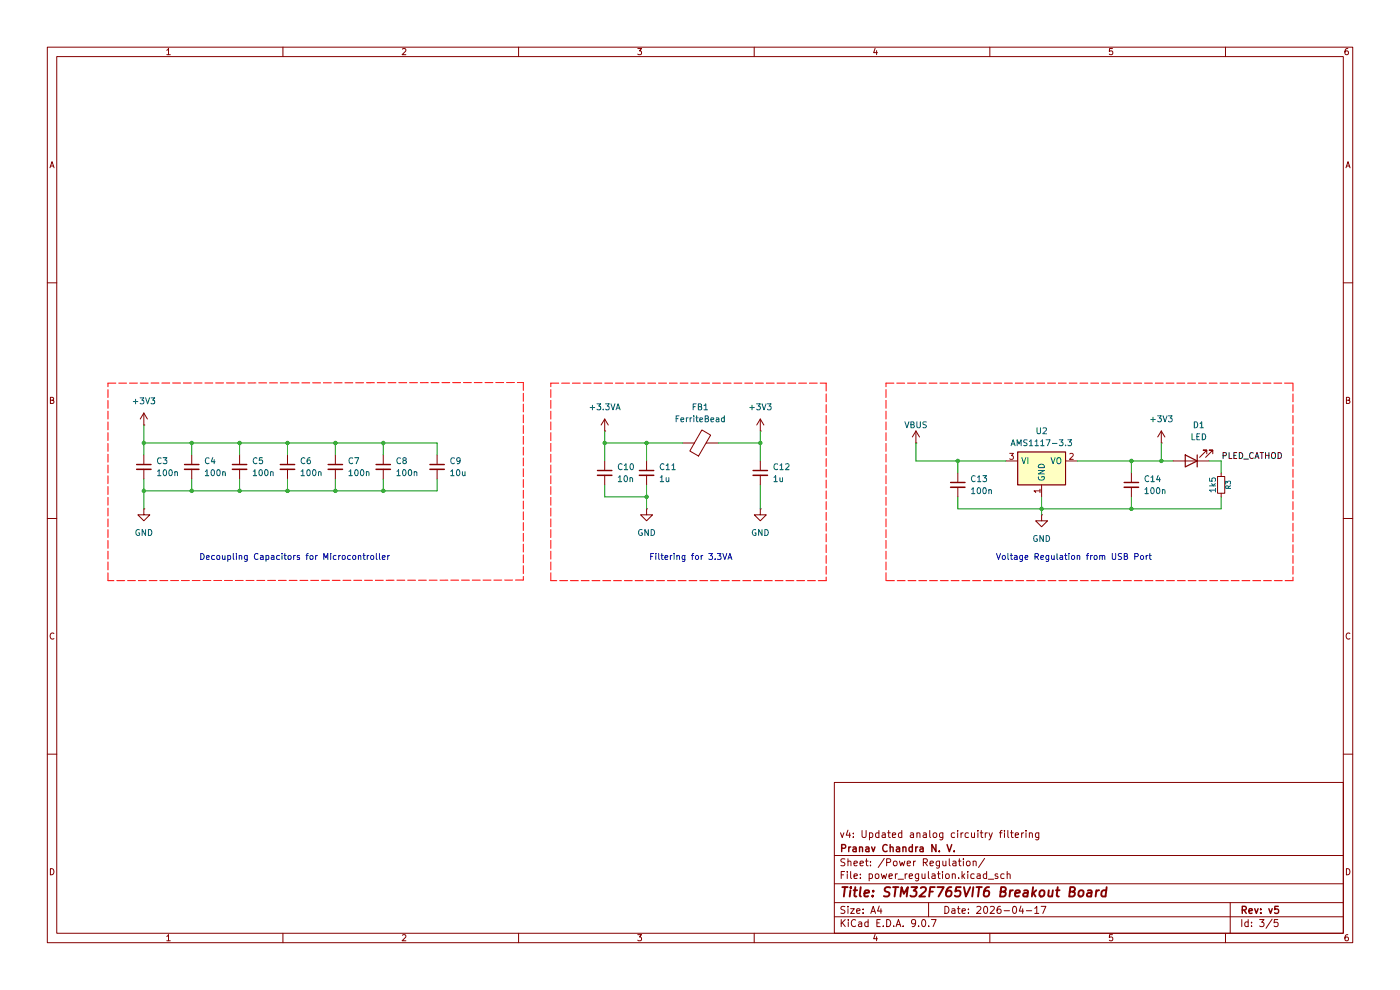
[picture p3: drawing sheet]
(kicad_sch
 (version 20250114)
 (generator "eeschema")
 (generator_version "9.0")
 (paper "A4")
 (title_block
  (title "STM32F765VIT6 Breakout Board")
  (date "2026-04-17")
  (rev "v5")
  (company "Pranav Chandra N. V.")
  (comment 1 "v4: Updated analog circuitry filtering"))
 (lib_symbols
  (symbol "Device:C_Small"
   (pin_numbers (hide yes))
   (pin_names
    (offset 0.254) (hide yes)) (exclude_from_sim no) (in_bom yes) (on_board yes)
   (property "Reference" "C" (at 0.254 1.778 0) (effects (font (size 1.27 1.27)) (justify left)))
   (property "Value" "C_Small" (at 0.254 -2.032 0) (effects (font (size 1.27 1.27)) (justify left)))
   (property "Footprint" "" (at 0 0 0) (effects (font (size 1.27 1.27)) (hide yes)))
   (property "Datasheet" "~" (at 0 0 0) (effects (font (size 1.27 1.27)) (hide yes)))
   (property "Description" "Unpolarized capacitor, small symbol" (at 0 0 0) (effects (font (size 1.27 1.27)) (hide yes)))
   (symbol "C_Small_0_1"
    (polyline (pts (xy -1.524 0.508) (xy 1.524 0.508)) (stroke (width 0.3048) (type default)) (fill (type none)))
    (polyline (pts (xy -1.524 -0.508) (xy 1.524 -0.508)) (stroke (width 0.3302) (type default)) (fill (type none))))
   (symbol "C_Small_1_1"
    (pin passive line (at 0 2.54 270) (length 2.032) (name "~" (effects (font (size 1.27 1.27)))) (number "1" (effects (font (size 1.27 1.27)))))
    (pin passive line (at 0 -2.54 90) (length 2.032) (name "~" (effects (font (size 1.27 1.27)))) (number "2" (effects (font (size 1.27 1.27))))))
   (embedded_fonts no))
  (symbol "Device:FerriteBead"
   (pin_numbers (hide yes))
   (pin_names
    (offset 0)) (exclude_from_sim no) (in_bom yes) (on_board yes)
   (property "Reference" "FB" (at -3.81 0.635 90) (effects (font (size 1.27 1.27))))
   (property "Value" "FerriteBead" (at 3.81 0 90) (effects (font (size 1.27 1.27))))
   (property "Footprint" "" (at -1.778 0 90) (effects (font (size 1.27 1.27)) (hide yes)))
   (property "Datasheet" "~" (at 0 0 0) (effects (font (size 1.27 1.27)) (hide yes)))
   (property "Description" "Ferrite bead" (at 0 0 0) (effects (font (size 1.27 1.27)) (hide yes)))
   (symbol "FerriteBead_0_1"
    (polyline (pts (xy -2.7686 0.4064) (xy -1.7018 2.2606) (xy 2.7686 -0.3048) (xy 1.6764 -2.159) (xy -2.7686 0.4064)) (stroke (width 0) (type default)) (fill (type none)))
    (polyline (pts (xy 0 1.27) (xy 0 1.2954)) (stroke (width 0) (type default)) (fill (type none)))
    (polyline (pts (xy 0 -1.27) (xy 0 -1.2192)) (stroke (width 0) (type default)) (fill (type none))))
   (symbol "FerriteBead_1_1"
    (pin passive line (at 0 3.81 270) (length 2.54) (name "~" (effects (font (size 1.27 1.27)))) (number "1" (effects (font (size 1.27 1.27)))))
    (pin passive line (at 0 -3.81 90) (length 2.54) (name "~" (effects (font (size 1.27 1.27)))) (number "2" (effects (font (size 1.27 1.27))))))
   (embedded_fonts no))
  (symbol "Device:LED"
   (pin_numbers (hide yes))
   (pin_names
    (offset 1.016) (hide yes)) (exclude_from_sim no) (in_bom yes) (on_board yes)
   (property "Reference" "D" (at 0 2.54 0) (effects (font (size 1.27 1.27))))
   (property "Value" "LED" (at 0 -2.54 0) (effects (font (size 1.27 1.27))))
   (property "Footprint" "" (at 0 0 0) (effects (font (size 1.27 1.27)) (hide yes)))
   (property "Datasheet" "~" (at 0 0 0) (effects (font (size 1.27 1.27)) (hide yes)))
   (property "Description" "Light emitting diode" (at 0 0 0) (effects (font (size 1.27 1.27)) (hide yes)))
   (property "Sim.Pins" "1=K 2=A" (at 0 0 0) (effects (font (size 1.27 1.27)) (hide yes)))
   (symbol "LED_0_1"
    (polyline (pts (xy -3.048 -0.762) (xy -4.572 -2.286) (xy -3.81 -2.286) (xy -4.572 -2.286) (xy -4.572 -1.524)) (stroke (width 0) (type default)) (fill (type none)))
    (polyline (pts (xy -1.778 -0.762) (xy -3.302 -2.286) (xy -2.54 -2.286) (xy -3.302 -2.286) (xy -3.302 -1.524)) (stroke (width 0) (type default)) (fill (type none)))
    (polyline (pts (xy -1.27 0) (xy 1.27 0)) (stroke (width 0) (type default)) (fill (type none)))
    (polyline (pts (xy -1.27 -1.27) (xy -1.27 1.27)) (stroke (width 0.254) (type default)) (fill (type none)))
    (polyline (pts (xy 1.27 -1.27) (xy 1.27 1.27) (xy -1.27 0) (xy 1.27 -1.27)) (stroke (width 0.254) (type default)) (fill (type none))))
   (symbol "LED_1_1"
    (pin passive line (at -3.81 0 0) (length 2.54) (name "K" (effects (font (size 1.27 1.27)))) (number "1" (effects (font (size 1.27 1.27)))))
    (pin passive line (at 3.81 0 180) (length 2.54) (name "A" (effects (font (size 1.27 1.27)))) (number "2" (effects (font (size 1.27 1.27))))))
   (embedded_fonts no))
  (symbol "Device:R_Small"
   (pin_numbers (hide yes))
   (pin_names
    (offset 0.254) (hide yes)) (exclude_from_sim no) (in_bom yes) (on_board yes)
   (property "Reference" "R" (at 0 0 90) (effects (font (size 1.016 1.016))))
   (property "Value" "R_Small" (at 1.778 0 90) (effects (font (size 1.27 1.27))))
   (property "Footprint" "" (at 0 0 0) (effects (font (size 1.27 1.27)) (hide yes)))
   (property "Datasheet" "~" (at 0 0 0) (effects (font (size 1.27 1.27)) (hide yes)))
   (property "Description" "Resistor, small symbol" (at 0 0 0) (effects (font (size 1.27 1.27)) (hide yes)))
   (symbol "R_Small_0_1"
    (rectangle (start -0.762 1.778) (end 0.762 -1.778) (stroke (width 0.2032) (type default)) (fill (type none))))
   (symbol "R_Small_1_1"
    (pin passive line (at 0 2.54 270) (length 0.762) (name "~" (effects (font (size 1.27 1.27)))) (number "1" (effects (font (size 1.27 1.27)))))
    (pin passive line (at 0 -2.54 90) (length 0.762) (name "~" (effects (font (size 1.27 1.27)))) (number "2" (effects (font (size 1.27 1.27))))))
   (embedded_fonts no))
  (symbol "Regulator_Linear:AMS1117-3.3" (exclude_from_sim no) (in_bom yes) (on_board yes)
   (property "Reference" "U" (at -3.81 3.175 0) (effects (font (size 1.27 1.27))))
   (property "Value" "AMS1117-3.3" (at 0 3.175 0) (effects (font (size 1.27 1.27)) (justify left)))
   (property "Footprint" "Package_TO_SOT_SMD:SOT-223-3_TabPin2" (at 0 5.08 0) (effects (font (size 1.27 1.27)) (hide yes)))
   (property "Datasheet" "http://www.advanced-monolithic.com/pdf/ds1117.pdf" (at 2.54 -6.35 0) (effects (font (size 1.27 1.27)) (hide yes)))
   (property "Description" "1A Low Dropout regulator, positive, 3.3V fixed output, SOT-223" (at 0 0 0) (effects (font (size 1.27 1.27)) (hide yes)))
   (symbol "AMS1117-3.3_0_1"
    (rectangle (start -5.08 -5.08) (end 5.08 1.905) (stroke (width 0.254) (type default)) (fill (type background))))
   (symbol "AMS1117-3.3_1_1"
    (pin power_in line (at -7.62 0 0) (length 2.54) (name "VI" (effects (font (size 1.27 1.27)))) (number "3" (effects (font (size 1.27 1.27)))))
    (pin power_in line (at 0 -7.62 90) (length 2.54) (name "GND" (effects (font (size 1.27 1.27)))) (number "1" (effects (font (size 1.27 1.27)))))
    (pin power_out line (at 7.62 0 180) (length 2.54) (name "VO" (effects (font (size 1.27 1.27)))) (number "2" (effects (font (size 1.27 1.27))))))
   (embedded_fonts no))
  (symbol "power:+3.3VA"
   (power)
   (pin_numbers (hide yes))
   (pin_names
    (offset 0) (hide yes)) (exclude_from_sim no) (in_bom yes) (on_board yes)
   (property "Reference" "#PWR" (at 0 -3.81 0) (effects (font (size 1.27 1.27)) (hide yes)))
   (property "Value" "+3.3VA" (at 0 3.556 0) (effects (font (size 1.27 1.27))))
   (property "Footprint" "" (at 0 0 0) (effects (font (size 1.27 1.27)) (hide yes)))
   (property "Datasheet" "" (at 0 0 0) (effects (font (size 1.27 1.27)) (hide yes)))
   (property "Description" "Power symbol creates a global label with name \"+3.3VA\"" (at 0 0 0) (effects (font (size 1.27 1.27)) (hide yes)))
   (symbol "+3.3VA_0_1"
    (polyline (pts (xy -0.762 1.27) (xy 0 2.54)) (stroke (width 0) (type default)) (fill (type none)))
    (polyline (pts (xy 0 2.54) (xy 0.762 1.27)) (stroke (width 0) (type default)) (fill (type none)))
    (polyline (pts (xy 0 0) (xy 0 2.54)) (stroke (width 0) (type default)) (fill (type none))))
   (symbol "+3.3VA_1_1"
    (pin power_in line (at 0 0 90) (length 0) (name "~" (effects (font (size 1.27 1.27)))) (number "1" (effects (font (size 1.27 1.27))))))
   (embedded_fonts no))
  (symbol "power:+3V3"
   (power)
   (pin_numbers (hide yes))
   (pin_names
    (offset 0) (hide yes)) (exclude_from_sim no) (in_bom yes) (on_board yes)
   (property "Reference" "#PWR" (at 0 -3.81 0) (effects (font (size 1.27 1.27)) (hide yes)))
   (property "Value" "+3V3" (at 0 3.556 0) (effects (font (size 1.27 1.27))))
   (property "Footprint" "" (at 0 0 0) (effects (font (size 1.27 1.27)) (hide yes)))
   (property "Datasheet" "" (at 0 0 0) (effects (font (size 1.27 1.27)) (hide yes)))
   (property "Description" "Power symbol creates a global label with name \"+3V3\"" (at 0 0 0) (effects (font (size 1.27 1.27)) (hide yes)))
   (symbol "+3V3_0_1"
    (polyline (pts (xy -0.762 1.27) (xy 0 2.54)) (stroke (width 0) (type default)) (fill (type none)))
    (polyline (pts (xy 0 2.54) (xy 0.762 1.27)) (stroke (width 0) (type default)) (fill (type none)))
    (polyline (pts (xy 0 0) (xy 0 2.54)) (stroke (width 0) (type default)) (fill (type none))))
   (symbol "+3V3_1_1"
    (pin power_in line (at 0 0 90) (length 0) (name "~" (effects (font (size 1.27 1.27)))) (number "1" (effects (font (size 1.27 1.27))))))
   (embedded_fonts no))
  (symbol "power:GND"
   (power)
   (pin_numbers (hide yes))
   (pin_names
    (offset 0) (hide yes)) (exclude_from_sim no) (in_bom yes) (on_board yes)
   (property "Reference" "#PWR" (at 0 -6.35 0) (effects (font (size 1.27 1.27)) (hide yes)))
   (property "Value" "GND" (at 0 -3.81 0) (effects (font (size 1.27 1.27))))
   (property "Footprint" "" (at 0 0 0) (effects (font (size 1.27 1.27)) (hide yes)))
   (property "Datasheet" "" (at 0 0 0) (effects (font (size 1.27 1.27)) (hide yes)))
   (property "Description" "Power symbol creates a global label with name \"GND\" , ground" (at 0 0 0) (effects (font (size 1.27 1.27)) (hide yes)))
   (symbol "GND_0_1"
    (polyline (pts (xy 0 0) (xy 0 -1.27) (xy 1.27 -1.27) (xy 0 -2.54) (xy -1.27 -1.27) (xy 0 -1.27)) (stroke (width 0) (type default)) (fill (type none))))
   (symbol "GND_1_1"
    (pin power_in line (at 0 0 270) (length 0) (name "~" (effects (font (size 1.27 1.27)))) (number "1" (effects (font (size 1.27 1.27))))))
   (embedded_fonts no))
  (symbol "power:VBUS"
   (power)
   (pin_numbers (hide yes))
   (pin_names
    (offset 0) (hide yes)) (exclude_from_sim no) (in_bom yes) (on_board yes)
   (property "Reference" "#PWR" (at 0 -3.81 0) (effects (font (size 1.27 1.27)) (hide yes)))
   (property "Value" "VBUS" (at 0 3.556 0) (effects (font (size 1.27 1.27))))
   (property "Footprint" "" (at 0 0 0) (effects (font (size 1.27 1.27)) (hide yes)))
   (property "Datasheet" "" (at 0 0 0) (effects (font (size 1.27 1.27)) (hide yes)))
   (property "Description" "Power symbol creates a global label with name \"VBUS\"" (at 0 0 0) (effects (font (size 1.27 1.27)) (hide yes)))
   (symbol "VBUS_0_1"
    (polyline (pts (xy -0.762 1.27) (xy 0 2.54)) (stroke (width 0) (type default)) (fill (type none)))
    (polyline (pts (xy 0 2.54) (xy 0.762 1.27)) (stroke (width 0) (type default)) (fill (type none)))
    (polyline (pts (xy 0 0) (xy 0 2.54)) (stroke (width 0) (type default)) (fill (type none))))
   (symbol "VBUS_1_1"
    (pin power_in line (at 0 0 90) (length 0) (name "~" (effects (font (size 1.27 1.27)))) (number "1" (effects (font (size 1.27 1.27))))))
   (embedded_fonts no)))
 (text "Filtering for 3.3VA"
  (exclude_from_sim no)
  (at 146.558 118.364 0)
  (effects (font (size 1.27 1.27))))
 (text "Voltage Regulation from USB Port"
  (exclude_from_sim no)
  (at 227.838 118.364 0)
  (effects (font (size 1.27 1.27))))
 (text "Decoupling Capacitors for Microcontroller"
  (exclude_from_sim no)
  (at 62.484 118.364 0)
  (effects (font (size 1.27 1.27))))
 (junction
  (at 50.8 104.14)
  (diameter 0)
  (color 0 0 0 0))
 (junction
  (at 50.8 93.98)
  (diameter 0)
  (color 0 0 0 0))
 (junction
  (at 71.12 104.14)
  (diameter 0)
  (color 0 0 0 0))
 (junction
  (at 40.64 93.98)
  (diameter 0)
  (color 0 0 0 0))
 (junction
  (at 246.38 97.79)
  (diameter 0)
  (color 0 0 0 0))
 (junction
  (at 220.98 107.95)
  (diameter 0)
  (color 0 0 0 0))
 (junction
  (at 137.16 93.98)
  (diameter 0)
  (color 0 0 0 0))
 (junction
  (at 203.2 97.79)
  (diameter 0)
  (color 0 0 0 0))
 (junction
  (at 60.96 104.14)
  (diameter 0)
  (color 0 0 0 0))
 (junction
  (at 30.48 93.98)
  (diameter 0)
  (color 0 0 0 0))
 (junction
  (at 40.64 104.14)
  (diameter 0)
  (color 0 0 0 0))
 (junction
  (at 71.12 93.98)
  (diameter 0)
  (color 0 0 0 0))
 (junction
  (at 81.28 93.98)
  (diameter 0)
  (color 0 0 0 0))
 (junction
  (at 240.03 97.79)
  (diameter 0)
  (color 0 0 0 0))
 (junction
  (at 137.16 105.41)
  (diameter 0)
  (color 0 0 0 0))
 (junction
  (at 30.48 104.14)
  (diameter 0)
  (color 0 0 0 0))
 (junction
  (at 161.29 93.98)
  (diameter 0)
  (color 0 0 0 0))
 (junction
  (at 128.27 93.98)
  (diameter 0)
  (color 0 0 0 0))
 (junction
  (at 81.28 104.14)
  (diameter 0)
  (color 0 0 0 0))
 (junction
  (at 60.96 93.98)
  (diameter 0)
  (color 0 0 0 0))
 (junction
  (at 240.03 107.95)
  (diameter 0)
  (color 0 0 0 0))
 (wire
  (pts (xy 137.16 105.41) (xy 137.16 102.87))
  (stroke (width 0) (type default)))
 (wire
  (pts (xy 128.27 93.98) (xy 137.16 93.98))
  (stroke (width 0) (type default)))
 (wire
  (pts (xy 71.12 93.98) (xy 71.12 96.52))
  (stroke (width 0) (type default)))
 (wire
  (pts (xy 259.08 107.95) (xy 240.03 107.95))
  (stroke (width 0) (type default)))
 (wire
  (pts (xy 128.27 97.79) (xy 128.27 93.98))
  (stroke (width 0) (type default)))
 (wire
  (pts (xy 220.98 107.95) (xy 220.98 109.22))
  (stroke (width 0) (type default)))
 (wire
  (pts (xy 40.64 101.6) (xy 40.64 104.14))
  (stroke (width 0) (type default)))
 (wire
  (pts (xy 203.2 97.79) (xy 213.36 97.79))
  (stroke (width 0) (type default)))
 (wire
  (pts (xy 50.8 101.6) (xy 50.8 104.14))
  (stroke (width 0) (type default)))
 (wire
  (pts (xy 152.4 93.98) (xy 161.29 93.98))
  (stroke (width 0) (type default)))
 (wire
  (pts (xy 60.96 101.6) (xy 60.96 104.14))
  (stroke (width 0) (type default)))
 (wire
  (pts (xy 220.98 107.95) (xy 240.03 107.95))
  (stroke (width 0) (type default)))
 (wire
  (pts (xy 81.28 104.14) (xy 92.71 104.14))
  (stroke (width 0) (type default)))
 (wire
  (pts (xy 40.64 93.98) (xy 50.8 93.98))
  (stroke (width 0) (type default)))
 (wire
  (pts (xy 240.03 97.79) (xy 240.03 100.33))
  (stroke (width 0) (type default)))
 (wire
  (pts (xy 259.08 105.41) (xy 259.08 107.95))
  (stroke (width 0) (type default)))
 (wire
  (pts (xy 194.31 93.98) (xy 194.31 97.79))
  (stroke (width 0) (type default)))
 (wire
  (pts (xy 161.29 102.87) (xy 161.29 107.95))
  (stroke (width 0) (type default)))
 (wire
  (pts (xy 246.38 97.79) (xy 248.92 97.79))
  (stroke (width 0) (type default)))
 (wire
  (pts (xy 246.38 93.98) (xy 246.38 97.79))
  (stroke (width 0) (type default)))
 (wire
  (pts (xy 60.96 93.98) (xy 71.12 93.98))
  (stroke (width 0) (type default)))
 (wire
  (pts (xy 71.12 93.98) (xy 81.28 93.98))
  (stroke (width 0) (type default)))
 (wire
  (pts (xy 137.16 93.98) (xy 137.16 97.79))
  (stroke (width 0) (type default)))
 (wire
  (pts (xy 161.29 91.44) (xy 161.29 93.98))
  (stroke (width 0) (type default)))
 (wire
  (pts (xy 71.12 104.14) (xy 81.28 104.14))
  (stroke (width 0) (type default)))
 (wire
  (pts (xy 259.08 97.79) (xy 259.08 100.33))
  (stroke (width 0) (type default)))
 (wire
  (pts (xy 81.28 93.98) (xy 92.71 93.98))
  (stroke (width 0) (type default)))
 (wire
  (pts (xy 240.03 97.79) (xy 228.6 97.79))
  (stroke (width 0) (type default)))
 (wire
  (pts (xy 30.48 93.98) (xy 30.48 96.52))
  (stroke (width 0) (type default)))
 (wire
  (pts (xy 128.27 105.41) (xy 137.16 105.41))
  (stroke (width 0) (type default)))
 (wire
  (pts (xy 81.28 93.98) (xy 81.28 96.52))
  (stroke (width 0) (type default)))
 (wire
  (pts (xy 128.27 91.44) (xy 128.27 93.98))
  (stroke (width 0) (type default)))
 (wire
  (pts (xy 128.27 102.87) (xy 128.27 105.41))
  (stroke (width 0) (type default)))
 (wire
  (pts (xy 256.54 97.79) (xy 259.08 97.79))
  (stroke (width 0) (type default)))
 (wire
  (pts (xy 40.64 104.14) (xy 50.8 104.14))
  (stroke (width 0) (type default)))
 (wire
  (pts (xy 50.8 93.98) (xy 50.8 96.52))
  (stroke (width 0) (type default)))
 (wire
  (pts (xy 81.28 101.6) (xy 81.28 104.14))
  (stroke (width 0) (type default)))
 (wire
  (pts (xy 137.16 105.41) (xy 137.16 107.95))
  (stroke (width 0) (type default)))
 (wire
  (pts (xy 30.48 104.14) (xy 30.48 107.95))
  (stroke (width 0) (type default)))
 (wire
  (pts (xy 60.96 93.98) (xy 60.96 96.52))
  (stroke (width 0) (type default)))
 (wire
  (pts (xy 50.8 93.98) (xy 60.96 93.98))
  (stroke (width 0) (type default)))
 (wire
  (pts (xy 92.71 93.98) (xy 92.71 96.52))
  (stroke (width 0) (type default)))
 (wire
  (pts (xy 30.48 104.14) (xy 40.64 104.14))
  (stroke (width 0) (type default)))
 (wire
  (pts (xy 203.2 100.33) (xy 203.2 97.79))
  (stroke (width 0) (type default)))
 (wire
  (pts (xy 194.31 97.79) (xy 203.2 97.79))
  (stroke (width 0) (type default)))
 (wire
  (pts (xy 246.38 97.79) (xy 240.03 97.79))
  (stroke (width 0) (type default)))
 (wire
  (pts (xy 220.98 105.41) (xy 220.98 107.95))
  (stroke (width 0) (type default)))
 (wire
  (pts (xy 137.16 93.98) (xy 144.78 93.98))
  (stroke (width 0) (type default)))
 (wire
  (pts (xy 240.03 107.95) (xy 240.03 105.41))
  (stroke (width 0) (type default)))
 (wire
  (pts (xy 203.2 107.95) (xy 203.2 105.41))
  (stroke (width 0) (type default)))
 (wire
  (pts (xy 50.8 104.14) (xy 60.96 104.14))
  (stroke (width 0) (type default)))
 (wire
  (pts (xy 92.71 104.14) (xy 92.71 101.6))
  (stroke (width 0) (type default)))
 (wire
  (pts (xy 161.29 93.98) (xy 161.29 97.79))
  (stroke (width 0) (type default)))
 (wire
  (pts (xy 30.48 93.98) (xy 40.64 93.98))
  (stroke (width 0) (type default)))
 (wire
  (pts (xy 71.12 101.6) (xy 71.12 104.14))
  (stroke (width 0) (type default)))
 (wire
  (pts (xy 220.98 107.95) (xy 203.2 107.95))
  (stroke (width 0) (type default)))
 (wire
  (pts (xy 60.96 104.14) (xy 71.12 104.14))
  (stroke (width 0) (type default)))
 (wire
  (pts (xy 40.64 93.98) (xy 40.64 96.52))
  (stroke (width 0) (type default)))
 (wire
  (pts (xy 30.48 101.6) (xy 30.48 104.14))
  (stroke (width 0) (type default)))
 (wire
  (pts (xy 30.48 90.17) (xy 30.48 93.98))
  (stroke (width 0) (type default)))
 (label "PLED_CATHOD"
  (at 259.08 97.79 0)
  (effects (font (size 1.27 1.27)) (justify left bottom)))
 (rule_area
  (polyline (pts (xy 116.84 81.28) (xy 175.26 81.28) (xy 175.26 123.19) (xy 116.84 123.19)) (stroke (width 0) (type dash)) (fill (type none))))
 (rule_area
  (polyline (pts (xy 22.86 81.28) (xy 110.998 81.153) (xy 110.998 123.063) (xy 22.86 123.19)) (stroke (width 0) (type dash)) (fill (type none))))
 (rule_area
  (polyline (pts (xy 187.96 81.28) (xy 274.32 81.28) (xy 274.32 123.19) (xy 187.96 123.19)) (stroke (width 0) (type dash)) (fill (type none))))
 (symbol
  (lib_id "Device:C_Small")
  (at 137.16 100.33 0)
  (unit 1)
  (exclude_from_sim no)
  (in_bom yes)
  (on_board yes)
  (dnp no)
  (fields_autoplaced yes)
  (property "Reference" "C11" (at 139.7 99.0662 0) (effects (font (size 1.27 1.27)) (justify left)))
  (property "Value" "1u" (at 139.7 101.6062 0) (effects (font (size 1.27 1.27)) (justify left)))
  (property "Footprint" "Capacitor_SMD:C_0805_2012Metric_Pad1.18x1.45mm_HandSolder" (at 137.16 100.33 0) (effects (font (size 1.27 1.27)) (hide yes)))
  (property "Datasheet" "~" (at 137.16 100.33 0) (effects (font (size 1.27 1.27)) (hide yes)))
  (property "Description" "Unpolarized capacitor, small symbol" (at 137.16 100.33 0) (effects (font (size 1.27 1.27)) (hide yes)))
  (property "Robu SKU" "1089873" (at 137.16 100.33 0) (effects (font (size 1.27 1.27)) (hide yes)))
  (property "KLC_S3.3" "" (at 137.16 100.33 0) (effects (font (size 1.27 1.27)) (hide yes)))
  (property "KLC_S4.1" "" (at 137.16 100.33 0) (effects (font (size 1.27 1.27)) (hide yes)))
  (pin "1")
  (pin "2"))
 (symbol
  (lib_id "Device:C_Small")
  (at 30.48 99.06 0)
  (unit 1)
  (exclude_from_sim no)
  (in_bom yes)
  (on_board yes)
  (dnp no)
  (fields_autoplaced yes)
  (property "Reference" "C3" (at 33.02 97.7962 0) (effects (font (size 1.27 1.27)) (justify left)))
  (property "Value" "100n" (at 33.02 100.3362 0) (effects (font (size 1.27 1.27)) (justify left)))
  (property "Footprint" "Capacitor_SMD:C_0805_2012Metric_Pad1.18x1.45mm_HandSolder" (at 30.48 99.06 0) (effects (font (size 1.27 1.27)) (hide yes)))
  (property "Datasheet" "~" (at 30.48 99.06 0) (effects (font (size 1.27 1.27)) (hide yes)))
  (property "Description" "Unpolarized capacitor, small symbol" (at 30.48 99.06 0) (effects (font (size 1.27 1.27)) (hide yes)))
  (property "Robu SKU" "595344" (at 30.48 99.06 0) (effects (font (size 1.27 1.27)) (hide yes)))
  (property "KLC_S3.3" "" (at 30.48 99.06 0) (effects (font (size 1.27 1.27)) (hide yes)))
  (property "KLC_S4.1" "" (at 30.48 99.06 0) (effects (font (size 1.27 1.27)) (hide yes)))
  (pin "1")
  (pin "2"))
 (symbol
  (lib_id "power:GND")
  (at 161.29 107.95 0)
  (unit 1)
  (exclude_from_sim no)
  (in_bom yes)
  (on_board yes)
  (dnp no)
  (fields_autoplaced yes)
  (property "Reference" "#PWR016" (at 161.29 114.3 0) (effects (font (size 1.27 1.27)) (hide yes)))
  (property "Value" "GND" (at 161.29 113.03 0) (effects (font (size 1.27 1.27))))
  (property "Footprint" "" (at 161.29 107.95 0) (effects (font (size 1.27 1.27)) (hide yes)))
  (property "Datasheet" "" (at 161.29 107.95 0) (effects (font (size 1.27 1.27)) (hide yes)))
  (property "Description" "Power symbol creates a global label with name \"GND\" , ground" (at 161.29 107.95 0) (effects (font (size 1.27 1.27)) (hide yes)))
  (pin "1"))
 (symbol
  (lib_id "Device:C_Small")
  (at 71.12 99.06 0)
  (unit 1)
  (exclude_from_sim no)
  (in_bom yes)
  (on_board yes)
  (dnp no)
  (fields_autoplaced yes)
  (property "Reference" "C7" (at 73.66 97.7962 0) (effects (font (size 1.27 1.27)) (justify left)))
  (property "Value" "100n" (at 73.66 100.3362 0) (effects (font (size 1.27 1.27)) (justify left)))
  (property "Footprint" "Capacitor_SMD:C_0805_2012Metric_Pad1.18x1.45mm_HandSolder" (at 71.12 99.06 0) (effects (font (size 1.27 1.27)) (hide yes)))
  (property "Datasheet" "~" (at 71.12 99.06 0) (effects (font (size 1.27 1.27)) (hide yes)))
  (property "Description" "Unpolarized capacitor, small symbol" (at 71.12 99.06 0) (effects (font (size 1.27 1.27)) (hide yes)))
  (property "Robu SKU" "595344" (at 71.12 99.06 0) (effects (font (size 1.27 1.27)) (hide yes)))
  (property "KLC_S3.3" "" (at 71.12 99.06 0) (effects (font (size 1.27 1.27)) (hide yes)))
  (property "KLC_S4.1" "" (at 71.12 99.06 0) (effects (font (size 1.27 1.27)) (hide yes)))
  (pin "1")
  (pin "2"))
 (symbol
  (lib_id "power:+3V3")
  (at 246.38 93.98 0)
  (unit 1)
  (exclude_from_sim no)
  (in_bom yes)
  (on_board yes)
  (dnp no)
  (fields_autoplaced yes)
  (property "Reference" "#PWR013" (at 246.38 97.79 0) (effects (font (size 1.27 1.27)) (hide yes)))
  (property "Value" "+3V3" (at 246.38 88.9 0) (effects (font (size 1.27 1.27))))
  (property "Footprint" "" (at 246.38 93.98 0) (effects (font (size 1.27 1.27)) (hide yes)))
  (property "Datasheet" "" (at 246.38 93.98 0) (effects (font (size 1.27 1.27)) (hide yes)))
  (property "Description" "Power symbol creates a global label with name \"+3V3\"" (at 246.38 93.98 0) (effects (font (size 1.27 1.27)) (hide yes)))
  (pin "1"))
 (symbol
  (lib_id "Device:C_Small")
  (at 92.71 99.06 0)
  (unit 1)
  (exclude_from_sim no)
  (in_bom yes)
  (on_board yes)
  (dnp no)
  (fields_autoplaced yes)
  (property "Reference" "C9" (at 95.25 97.7962 0) (effects (font (size 1.27 1.27)) (justify left)))
  (property "Value" "10u" (at 95.25 100.3362 0) (effects (font (size 1.27 1.27)) (justify left)))
  (property "Footprint" "Capacitor_SMD:C_0805_2012Metric_Pad1.18x1.45mm_HandSolder" (at 92.71 99.06 0) (effects (font (size 1.27 1.27)) (hide yes)))
  (property "Datasheet" "~" (at 92.71 99.06 0) (effects (font (size 1.27 1.27)) (hide yes)))
  (property "Description" "Unpolarized capacitor, small symbol" (at 92.71 99.06 0) (effects (font (size 1.27 1.27)) (hide yes)))
  (property "Robu SKU" "1544904" (at 92.71 99.06 0) (effects (font (size 1.27 1.27)) (hide yes)))
  (property "KLC_S3.3" "" (at 92.71 99.06 0) (effects (font (size 1.27 1.27)) (hide yes)))
  (property "KLC_S4.1" "" (at 92.71 99.06 0) (effects (font (size 1.27 1.27)) (hide yes)))
  (pin "1")
  (pin "2"))
 (symbol
  (lib_id "power:GND")
  (at 30.48 107.95 0)
  (unit 1)
  (exclude_from_sim no)
  (in_bom yes)
  (on_board yes)
  (dnp no)
  (fields_autoplaced yes)
  (property "Reference" "#PWR014" (at 30.48 114.3 0) (effects (font (size 1.27 1.27)) (hide yes)))
  (property "Value" "GND" (at 30.48 113.03 0) (effects (font (size 1.27 1.27))))
  (property "Footprint" "" (at 30.48 107.95 0) (effects (font (size 1.27 1.27)) (hide yes)))
  (property "Datasheet" "" (at 30.48 107.95 0) (effects (font (size 1.27 1.27)) (hide yes)))
  (property "Description" "Power symbol creates a global label with name \"GND\" , ground" (at 30.48 107.95 0) (effects (font (size 1.27 1.27)) (hide yes)))
  (pin "1"))
 (symbol
  (lib_id "Device:C_Small")
  (at 240.03 102.87 0)
  (unit 1)
  (exclude_from_sim no)
  (in_bom yes)
  (on_board yes)
  (dnp no)
  (fields_autoplaced yes)
  (property "Reference" "C14" (at 242.57 101.6062 0) (effects (font (size 1.27 1.27)) (justify left)))
  (property "Value" "100n" (at 242.57 104.1462 0) (effects (font (size 1.27 1.27)) (justify left)))
  (property "Footprint" "Capacitor_SMD:C_0805_2012Metric_Pad1.18x1.45mm_HandSolder" (at 240.03 102.87 0) (effects (font (size 1.27 1.27)) (hide yes)))
  (property "Datasheet" "~" (at 240.03 102.87 0) (effects (font (size 1.27 1.27)) (hide yes)))
  (property "Description" "Unpolarized capacitor, small symbol" (at 240.03 102.87 0) (effects (font (size 1.27 1.27)) (hide yes)))
  (property "Robu SKU" "595344" (at 240.03 102.87 0) (effects (font (size 1.27 1.27)) (hide yes)))
  (property "KLC_S3.3" "" (at 240.03 102.87 0) (effects (font (size 1.27 1.27)) (hide yes)))
  (property "KLC_S4.1" "" (at 240.03 102.87 0) (effects (font (size 1.27 1.27)) (hide yes)))
  (pin "1")
  (pin "2"))
 (symbol
  (lib_id "Device:R_Small")
  (at 259.08 102.87 0)
  (mirror x)
  (unit 1)
  (exclude_from_sim no)
  (in_bom yes)
  (on_board yes)
  (dnp no)
  (property "Reference" "R3" (at 260.604 102.87 90) (effects (font (size 1.016 1.016))))
  (property "Value" "1k5" (at 257.302 102.87 90) (effects (font (size 1.27 1.27))))
  (property "Footprint" "Resistor_SMD:R_0805_2012Metric_Pad1.20x1.40mm_HandSolder" (at 259.08 102.87 0) (effects (font (size 1.27 1.27)) (hide yes)))
  (property "Datasheet" "~" (at 259.08 102.87 0) (effects (font (size 1.27 1.27)) (hide yes)))
  (property "Description" "Resistor, small symbol" (at 259.08 102.87 0) (effects (font (size 1.27 1.27)) (hide yes)))
  (property "Robu SKU" "R138408" (at 259.08 102.87 90) (effects (font (size 1.27 1.27)) (hide yes)))
  (property "KLC_S3.3" "" (at 259.08 102.87 90) (effects (font (size 1.27 1.27)) (hide yes)))
  (property "KLC_S4.1" "" (at 259.08 102.87 90) (effects (font (size 1.27 1.27)) (hide yes)))
  (pin "2")
  (pin "1"))
 (symbol
  (lib_id "power:VBUS")
  (at 194.31 93.98 0)
  (mirror y)
  (unit 1)
  (exclude_from_sim no)
  (in_bom yes)
  (on_board yes)
  (dnp no)
  (property "Reference" "#PWR012" (at 194.31 97.79 0) (effects (font (size 1.27 1.27)) (hide yes)))
  (property "Value" "VBUS" (at 194.31 90.17 0) (effects (font (size 1.27 1.27))))
  (property "Footprint" "" (at 194.31 93.98 0) (effects (font (size 1.27 1.27)) (hide yes)))
  (property "Datasheet" "" (at 194.31 93.98 0) (effects (font (size 1.27 1.27)) (hide yes)))
  (property "Description" "Power symbol creates a global label with name \"VBUS\"" (at 194.31 93.98 0) (effects (font (size 1.27 1.27)) (hide yes)))
  (pin "1"))
 (symbol
  (lib_id "Device:C_Small")
  (at 128.27 100.33 0)
  (unit 1)
  (exclude_from_sim no)
  (in_bom yes)
  (on_board yes)
  (dnp no)
  (fields_autoplaced yes)
  (property "Reference" "C10" (at 130.81 99.0662 0) (effects (font (size 1.27 1.27)) (justify left)))
  (property "Value" "10n" (at 130.81 101.6062 0) (effects (font (size 1.27 1.27)) (justify left)))
  (property "Footprint" "Capacitor_SMD:C_0805_2012Metric_Pad1.18x1.45mm_HandSolder" (at 128.27 100.33 0) (effects (font (size 1.27 1.27)) (hide yes)))
  (property "Datasheet" "~" (at 128.27 100.33 0) (effects (font (size 1.27 1.27)) (hide yes)))
  (property "Description" "Unpolarized capacitor, small symbol" (at 128.27 100.33 0) (effects (font (size 1.27 1.27)) (hide yes)))
  (property "Robu SKU" "595338" (at 128.27 100.33 0) (effects (font (size 1.27 1.27)) (hide yes)))
  (property "KLC_S3.3" "" (at 128.27 100.33 0) (effects (font (size 1.27 1.27)) (hide yes)))
  (property "KLC_S4.1" "" (at 128.27 100.33 0) (effects (font (size 1.27 1.27)) (hide yes)))
  (pin "1")
  (pin "2"))
 (symbol
  (lib_id "Device:C_Small")
  (at 161.29 100.33 0)
  (unit 1)
  (exclude_from_sim no)
  (in_bom yes)
  (on_board yes)
  (dnp no)
  (fields_autoplaced yes)
  (property "Reference" "C12" (at 163.83 99.0662 0) (effects (font (size 1.27 1.27)) (justify left)))
  (property "Value" "1u" (at 163.83 101.6062 0) (effects (font (size 1.27 1.27)) (justify left)))
  (property "Footprint" "Capacitor_SMD:C_0805_2012Metric_Pad1.18x1.45mm_HandSolder" (at 161.29 100.33 0) (effects (font (size 1.27 1.27)) (hide yes)))
  (property "Datasheet" "~" (at 161.29 100.33 0) (effects (font (size 1.27 1.27)) (hide yes)))
  (property "Description" "Unpolarized capacitor, small symbol" (at 161.29 100.33 0) (effects (font (size 1.27 1.27)) (hide yes)))
  (property "Robu SKU" "1089873" (at 161.29 100.33 0) (effects (font (size 1.27 1.27)) (hide yes)))
  (property "KLC_S3.3" "" (at 161.29 100.33 0) (effects (font (size 1.27 1.27)) (hide yes)))
  (property "KLC_S4.1" "" (at 161.29 100.33 0) (effects (font (size 1.27 1.27)) (hide yes)))
  (pin "1")
  (pin "2"))
 (symbol
  (lib_id "Device:FerriteBead")
  (at 148.59 93.98 90)
  (unit 1)
  (exclude_from_sim no)
  (in_bom yes)
  (on_board yes)
  (dnp no)
  (fields_autoplaced yes)
  (property "Reference" "FB1" (at 148.5392 86.36 90) (effects (font (size 1.27 1.27))))
  (property "Value" "FerriteBead" (at 148.5392 88.9 90) (effects (font (size 1.27 1.27))))
  (property "Footprint" "Inductor_SMD:L_0805_2012Metric_Pad1.05x1.20mm_HandSolder" (at 148.59 95.758 90) (effects (font (size 1.27 1.27)) (hide yes)))
  (property "Datasheet" "~" (at 148.59 93.98 0) (effects (font (size 1.27 1.27)) (hide yes)))
  (property "Description" "Ferrite bead" (at 148.59 93.98 0) (effects (font (size 1.27 1.27)) (hide yes)))
  (property "Robu SKU" "R112445" (at 148.59 93.98 90) (effects (font (size 1.27 1.27)) (hide yes)))
  (property "KLC_S3.3" "" (at 148.59 93.98 90) (effects (font (size 1.27 1.27)) (hide yes)))
  (property "KLC_S4.1" "" (at 148.59 93.98 90) (effects (font (size 1.27 1.27)) (hide yes)))
  (pin "2")
  (pin "1"))
 (symbol
  (lib_id "Regulator_Linear:AMS1117-3.3")
  (at 220.98 97.79 0)
  (unit 1)
  (exclude_from_sim no)
  (in_bom yes)
  (on_board yes)
  (dnp no)
  (fields_autoplaced yes)
  (property "Reference" "U2" (at 220.98 91.44 0) (effects (font (size 1.27 1.27))))
  (property "Value" "AMS1117-3.3" (at 220.98 93.98 0) (effects (font (size 1.27 1.27))))
  (property "Footprint" "Package_TO_SOT_SMD:SOT-223-3_TabPin2" (at 220.98 92.71 0) (effects (font (size 1.27 1.27)) (hide yes)))
  (property "Datasheet" "http://www.advanced-monolithic.com/pdf/ds1117.pdf" (at 223.52 104.14 0) (effects (font (size 1.27 1.27)) (hide yes)))
  (property "Description" "1A Low Dropout regulator, positive, 3.3V fixed output, SOT-223" (at 220.98 97.79 0) (effects (font (size 1.27 1.27)) (hide yes)))
  (property "KLC_S3.3" "" (at 220.98 97.79 0) (effects (font (size 1.27 1.27)) (hide yes)))
  (property "KLC_S4.1" "" (at 220.98 97.79 0) (effects (font (size 1.27 1.27)) (hide yes)))
  (pin "2")
  (pin "1")
  (pin "3"))
 (symbol
  (lib_id "Device:C_Small")
  (at 81.28 99.06 0)
  (unit 1)
  (exclude_from_sim no)
  (in_bom yes)
  (on_board yes)
  (dnp no)
  (fields_autoplaced yes)
  (property "Reference" "C8" (at 83.82 97.7962 0) (effects (font (size 1.27 1.27)) (justify left)))
  (property "Value" "100n" (at 83.82 100.3362 0) (effects (font (size 1.27 1.27)) (justify left)))
  (property "Footprint" "Capacitor_SMD:C_0805_2012Metric_Pad1.18x1.45mm_HandSolder" (at 81.28 99.06 0) (effects (font (size 1.27 1.27)) (hide yes)))
  (property "Datasheet" "~" (at 81.28 99.06 0) (effects (font (size 1.27 1.27)) (hide yes)))
  (property "Description" "Unpolarized capacitor, small symbol" (at 81.28 99.06 0) (effects (font (size 1.27 1.27)) (hide yes)))
  (property "Robu SKU" "595344" (at 81.28 99.06 0) (effects (font (size 1.27 1.27)) (hide yes)))
  (property "KLC_S3.3" "" (at 81.28 99.06 0) (effects (font (size 1.27 1.27)) (hide yes)))
  (property "KLC_S4.1" "" (at 81.28 99.06 0) (effects (font (size 1.27 1.27)) (hide yes)))
  (pin "1")
  (pin "2"))
 (symbol
  (lib_id "power:+3V3")
  (at 30.48 90.17 0)
  (unit 1)
  (exclude_from_sim no)
  (in_bom yes)
  (on_board yes)
  (dnp no)
  (fields_autoplaced yes)
  (property "Reference" "#PWR09" (at 30.48 93.98 0) (effects (font (size 1.27 1.27)) (hide yes)))
  (property "Value" "+3V3" (at 30.48 85.09 0) (effects (font (size 1.27 1.27))))
  (property "Footprint" "" (at 30.48 90.17 0) (effects (font (size 1.27 1.27)) (hide yes)))
  (property "Datasheet" "" (at 30.48 90.17 0) (effects (font (size 1.27 1.27)) (hide yes)))
  (property "Description" "Power symbol creates a global label with name \"+3V3\"" (at 30.48 90.17 0) (effects (font (size 1.27 1.27)) (hide yes)))
  (pin "1"))
 (symbol
  (lib_id "Device:C_Small")
  (at 50.8 99.06 0)
  (unit 1)
  (exclude_from_sim no)
  (in_bom yes)
  (on_board yes)
  (dnp no)
  (fields_autoplaced yes)
  (property "Reference" "C5" (at 53.34 97.7962 0) (effects (font (size 1.27 1.27)) (justify left)))
  (property "Value" "100n" (at 53.34 100.3362 0) (effects (font (size 1.27 1.27)) (justify left)))
  (property "Footprint" "Capacitor_SMD:C_0805_2012Metric_Pad1.18x1.45mm_HandSolder" (at 50.8 99.06 0) (effects (font (size 1.27 1.27)) (hide yes)))
  (property "Datasheet" "~" (at 50.8 99.06 0) (effects (font (size 1.27 1.27)) (hide yes)))
  (property "Description" "Unpolarized capacitor, small symbol" (at 50.8 99.06 0) (effects (font (size 1.27 1.27)) (hide yes)))
  (property "Robu SKU" "595344" (at 50.8 99.06 0) (effects (font (size 1.27 1.27)) (hide yes)))
  (property "KLC_S3.3" "" (at 50.8 99.06 0) (effects (font (size 1.27 1.27)) (hide yes)))
  (property "KLC_S4.1" "" (at 50.8 99.06 0) (effects (font (size 1.27 1.27)) (hide yes)))
  (pin "1")
  (pin "2"))
 (symbol
  (lib_id "power:+3.3VA")
  (at 128.27 91.44 0)
  (unit 1)
  (exclude_from_sim no)
  (in_bom yes)
  (on_board yes)
  (dnp no)
  (fields_autoplaced yes)
  (property "Reference" "#PWR010" (at 128.27 95.25 0) (effects (font (size 1.27 1.27)) (hide yes)))
  (property "Value" "+3.3VA" (at 128.27 86.36 0) (effects (font (size 1.27 1.27))))
  (property "Footprint" "" (at 128.27 91.44 0) (effects (font (size 1.27 1.27)) (hide yes)))
  (property "Datasheet" "" (at 128.27 91.44 0) (effects (font (size 1.27 1.27)) (hide yes)))
  (property "Description" "Power symbol creates a global label with name \"+3.3VA\"" (at 128.27 91.44 0) (effects (font (size 1.27 1.27)) (hide yes)))
  (pin "1"))
 (symbol
  (lib_id "power:GND")
  (at 137.16 107.95 0)
  (unit 1)
  (exclude_from_sim no)
  (in_bom yes)
  (on_board yes)
  (dnp no)
  (fields_autoplaced yes)
  (property "Reference" "#PWR015" (at 137.16 114.3 0) (effects (font (size 1.27 1.27)) (hide yes)))
  (property "Value" "GND" (at 137.16 113.03 0) (effects (font (size 1.27 1.27))))
  (property "Footprint" "" (at 137.16 107.95 0) (effects (font (size 1.27 1.27)) (hide yes)))
  (property "Datasheet" "" (at 137.16 107.95 0) (effects (font (size 1.27 1.27)) (hide yes)))
  (property "Description" "Power symbol creates a global label with name \"GND\" , ground" (at 137.16 107.95 0) (effects (font (size 1.27 1.27)) (hide yes)))
  (pin "1"))
 (symbol
  (lib_id "power:GND")
  (at 220.98 109.22 0)
  (mirror y)
  (unit 1)
  (exclude_from_sim no)
  (in_bom yes)
  (on_board yes)
  (dnp no)
  (fields_autoplaced yes)
  (property "Reference" "#PWR017" (at 220.98 115.57 0) (effects (font (size 1.27 1.27)) (hide yes)))
  (property "Value" "GND" (at 220.98 114.3 0) (effects (font (size 1.27 1.27))))
  (property "Footprint" "" (at 220.98 109.22 0) (effects (font (size 1.27 1.27)) (hide yes)))
  (property "Datasheet" "" (at 220.98 109.22 0) (effects (font (size 1.27 1.27)) (hide yes)))
  (property "Description" "Power symbol creates a global label with name \"GND\" , ground" (at 220.98 109.22 0) (effects (font (size 1.27 1.27)) (hide yes)))
  (pin "1"))
 (symbol
  (lib_id "Device:C_Small")
  (at 203.2 102.87 0)
  (unit 1)
  (exclude_from_sim no)
  (in_bom yes)
  (on_board yes)
  (dnp no)
  (fields_autoplaced yes)
  (property "Reference" "C13" (at 205.74 101.6062 0) (effects (font (size 1.27 1.27)) (justify left)))
  (property "Value" "100n" (at 205.74 104.1462 0) (effects (font (size 1.27 1.27)) (justify left)))
  (property "Footprint" "Capacitor_SMD:C_0805_2012Metric_Pad1.18x1.45mm_HandSolder" (at 203.2 102.87 0) (effects (font (size 1.27 1.27)) (hide yes)))
  (property "Datasheet" "~" (at 203.2 102.87 0) (effects (font (size 1.27 1.27)) (hide yes)))
  (property "Description" "Unpolarized capacitor, small symbol" (at 203.2 102.87 0) (effects (font (size 1.27 1.27)) (hide yes)))
  (property "Robu SKU" "595344" (at 203.2 102.87 0) (effects (font (size 1.27 1.27)) (hide yes)))
  (property "Field6" "" (at 203.2 102.87 0) (effects (font (size 1.27 1.27)) (hide yes)))
  (property "KLC_S3.3" "" (at 203.2 102.87 0) (effects (font (size 1.27 1.27)) (hide yes)))
  (property "KLC_S4.1" "" (at 203.2 102.87 0) (effects (font (size 1.27 1.27)) (hide yes)))
  (pin "1")
  (pin "2"))
 (symbol
  (lib_id "Device:C_Small")
  (at 60.96 99.06 0)
  (unit 1)
  (exclude_from_sim no)
  (in_bom yes)
  (on_board yes)
  (dnp no)
  (fields_autoplaced yes)
  (property "Reference" "C6" (at 63.5 97.7962 0) (effects (font (size 1.27 1.27)) (justify left)))
  (property "Value" "100n" (at 63.5 100.3362 0) (effects (font (size 1.27 1.27)) (justify left)))
  (property "Footprint" "Capacitor_SMD:C_0805_2012Metric_Pad1.18x1.45mm_HandSolder" (at 60.96 99.06 0) (effects (font (size 1.27 1.27)) (hide yes)))
  (property "Datasheet" "~" (at 60.96 99.06 0) (effects (font (size 1.27 1.27)) (hide yes)))
  (property "Description" "Unpolarized capacitor, small symbol" (at 60.96 99.06 0) (effects (font (size 1.27 1.27)) (hide yes)))
  (property "Robu SKU" "595344" (at 60.96 99.06 0) (effects (font (size 1.27 1.27)) (hide yes)))
  (property "KLC_S3.3" "" (at 60.96 99.06 0) (effects (font (size 1.27 1.27)) (hide yes)))
  (property "KLC_S4.1" "" (at 60.96 99.06 0) (effects (font (size 1.27 1.27)) (hide yes)))
  (pin "1")
  (pin "2"))
 (symbol
  (lib_id "power:+3V3")
  (at 161.29 91.44 0)
  (unit 1)
  (exclude_from_sim no)
  (in_bom yes)
  (on_board yes)
  (dnp no)
  (fields_autoplaced yes)
  (property "Reference" "#PWR011" (at 161.29 95.25 0) (effects (font (size 1.27 1.27)) (hide yes)))
  (property "Value" "+3V3" (at 161.29 86.36 0) (effects (font (size 1.27 1.27))))
  (property "Footprint" "" (at 161.29 91.44 0) (effects (font (size 1.27 1.27)) (hide yes)))
  (property "Datasheet" "" (at 161.29 91.44 0) (effects (font (size 1.27 1.27)) (hide yes)))
  (property "Description" "Power symbol creates a global label with name \"+3V3\"" (at 161.29 91.44 0) (effects (font (size 1.27 1.27)) (hide yes)))
  (pin "1"))
 (symbol
  (lib_id "Device:C_Small")
  (at 40.64 99.06 0)
  (unit 1)
  (exclude_from_sim no)
  (in_bom yes)
  (on_board yes)
  (dnp no)
  (fields_autoplaced yes)
  (property "Reference" "C4" (at 43.18 97.7962 0) (effects (font (size 1.27 1.27)) (justify left)))
  (property "Value" "100n" (at 43.18 100.3362 0) (effects (font (size 1.27 1.27)) (justify left)))
  (property "Footprint" "Capacitor_SMD:C_0805_2012Metric_Pad1.18x1.45mm_HandSolder" (at 40.64 99.06 0) (effects (font (size 1.27 1.27)) (hide yes)))
  (property "Datasheet" "~" (at 40.64 99.06 0) (effects (font (size 1.27 1.27)) (hide yes)))
  (property "Description" "Unpolarized capacitor, small symbol" (at 40.64 99.06 0) (effects (font (size 1.27 1.27)) (hide yes)))
  (property "Robu SKU" "595344" (at 40.64 99.06 0) (effects (font (size 1.27 1.27)) (hide yes)))
  (property "KLC_S3.3" "" (at 40.64 99.06 0) (effects (font (size 1.27 1.27)) (hide yes)))
  (property "KLC_S4.1" "" (at 40.64 99.06 0) (effects (font (size 1.27 1.27)) (hide yes)))
  (pin "1")
  (pin "2"))
 (symbol
  (lib_id "Device:LED")
  (at 252.73 97.79 180)
  (unit 1)
  (exclude_from_sim no)
  (in_bom yes)
  (on_board yes)
  (dnp no)
  (fields_autoplaced yes)
  (property "Reference" "D1" (at 254.3175 90.17 0) (effects (font (size 1.27 1.27))))
  (property "Value" "LED" (at 254.3175 92.71 0) (effects (font (size 1.27 1.27))))
  (property "Footprint" "LED_SMD:LED_0805_2012Metric_Pad1.15x1.40mm_HandSolder" (at 252.73 97.79 0) (effects (font (size 1.27 1.27)) (hide yes)))
  (property "Datasheet" "~" (at 252.73 97.79 0) (effects (font (size 1.27 1.27)) (hide yes)))
  (property "Description" "Light emitting diode" (at 252.73 97.79 0) (effects (font (size 1.27 1.27)) (hide yes)))
  (property "Sim.Pins" "1=K 2=A" (at 252.73 97.79 0) (effects (font (size 1.27 1.27)) (hide yes)))
  (property "KLC_S3.3" "" (at 252.73 97.79 0) (effects (font (size 1.27 1.27)) (hide yes)))
  (property "KLC_S4.1" "" (at 252.73 97.79 0) (effects (font (size 1.27 1.27)) (hide yes)))
  (pin "2")
  (pin "1")))
